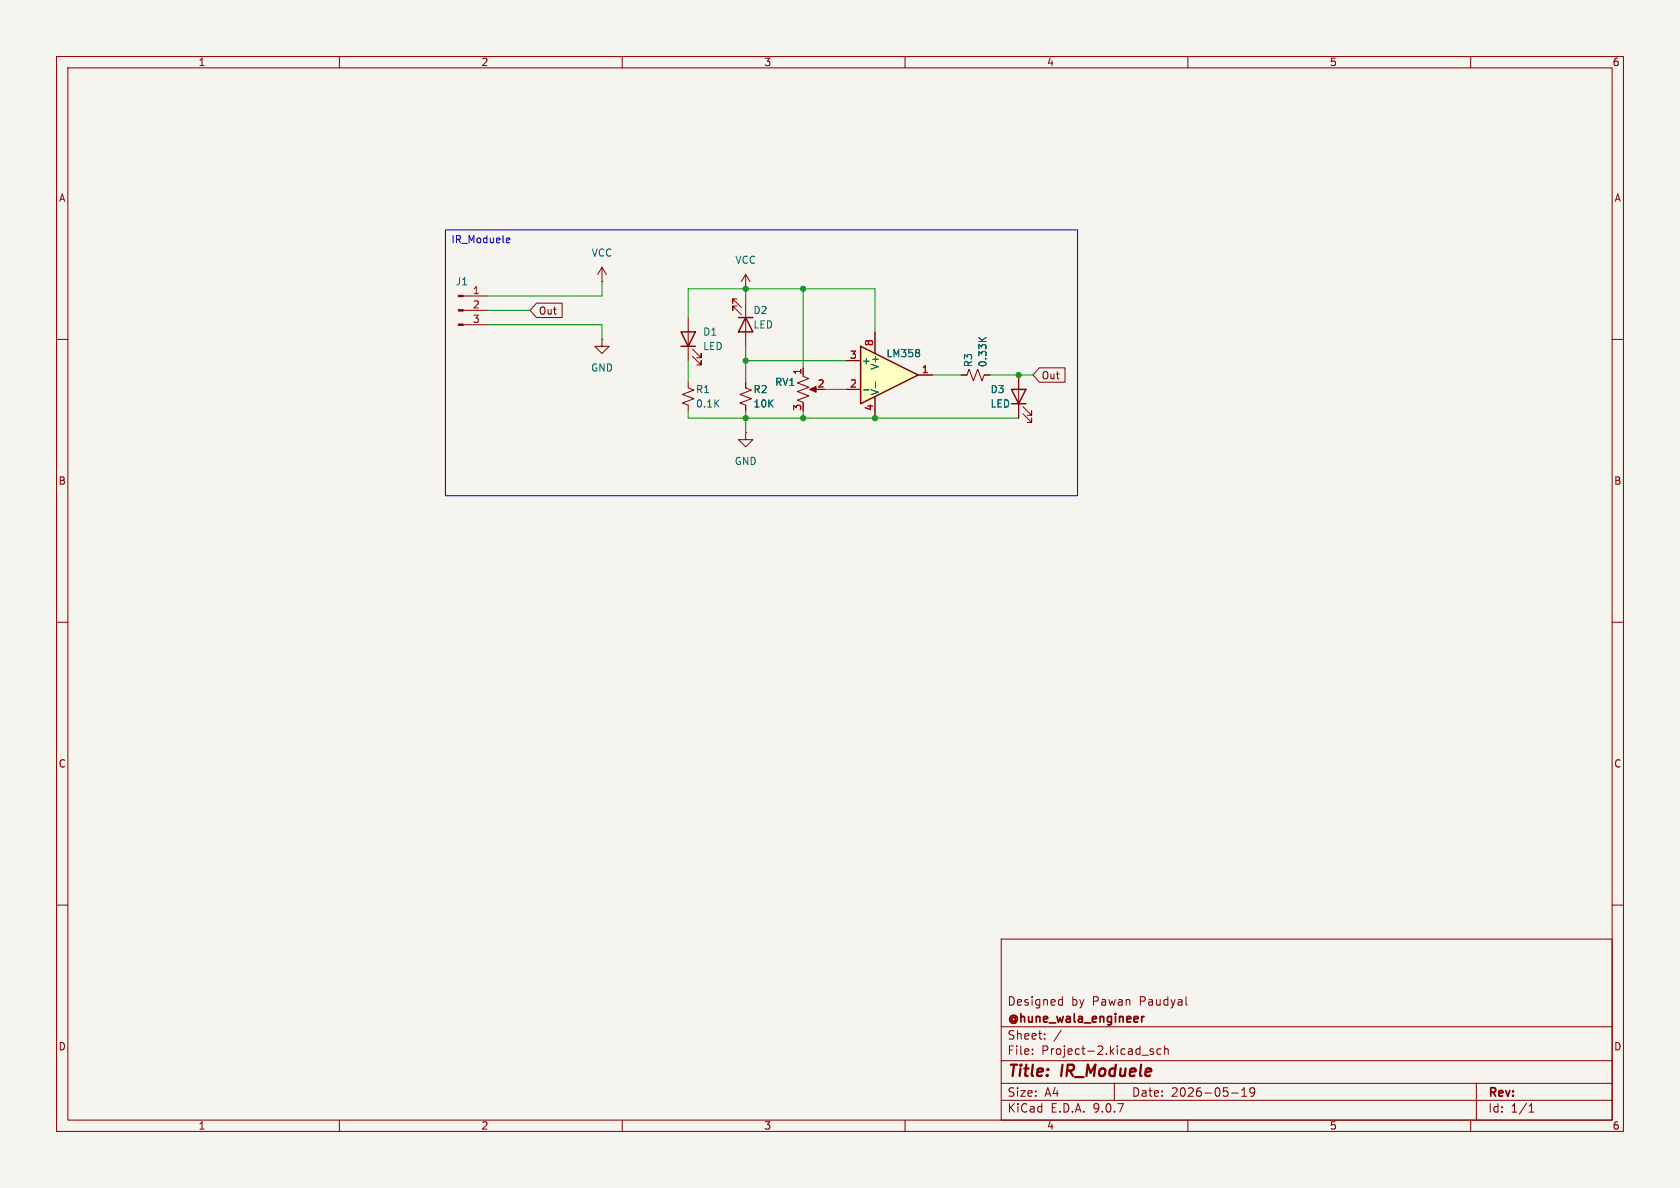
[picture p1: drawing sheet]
(kicad_sch
 (version 20250114)
 (generator "eeschema")
 (generator_version "9.0")
 (paper "A4")
 (title_block
  (title "IR_Moduele")
  (date "2026-05-19")
  (company "@hune_wala_engineer")
  (comment 1 "Designed by Pawan Paudyal"))
 (lib_symbols
  (symbol "Amplifier_Operational:LM358"
   (pin_names
    (offset 0.127)) (exclude_from_sim no) (in_bom yes) (on_board yes)
   (property "Reference" "U" (at 0 5.08 0) (effects (font (size 1.27 1.27)) (justify left)))
   (property "Value" "LM358" (at 0 -5.08 0) (effects (font (size 1.27 1.27)) (justify left)))
   (property "Footprint" "" (at 0 0 0) (effects (font (size 1.27 1.27)) (hide yes)))
   (property "Datasheet" "http://www.ti.com/lit/ds/symlink/lm2904-n.pdf" (at 0 0 0) (effects (font (size 1.27 1.27)) (hide yes)))
   (property "Description" "Low-Power, Dual Operational Amplifiers, DIP-8/SOIC-8/TO-99-8" (at 0 0 0) (effects (font (size 1.27 1.27)) (hide yes)))
   (property "ki_locked" "" (at 0 0 0) (effects (font (size 1.27 1.27))))
   (symbol "LM358_1_1"
    (polyline (pts (xy -5.08 5.08) (xy 5.08 0) (xy -5.08 -5.08) (xy -5.08 5.08)) (stroke (width 0.254) (type default)) (fill (type background)))
    (pin input line (at -7.62 2.54 0) (length 2.54) (name "+" (effects (font (size 1.27 1.27)))) (number "3" (effects (font (size 1.27 1.27)))))
    (pin input line (at -7.62 -2.54 0) (length 2.54) (name "-" (effects (font (size 1.27 1.27)))) (number "2" (effects (font (size 1.27 1.27)))))
    (pin output line (at 7.62 0 180) (length 2.54) (name "~" (effects (font (size 1.27 1.27)))) (number "1" (effects (font (size 1.27 1.27))))))
   (symbol "LM358_2_1"
    (polyline (pts (xy -5.08 5.08) (xy 5.08 0) (xy -5.08 -5.08) (xy -5.08 5.08)) (stroke (width 0.254) (type default)) (fill (type background)))
    (pin input line (at -7.62 2.54 0) (length 2.54) (name "+" (effects (font (size 1.27 1.27)))) (number "5" (effects (font (size 1.27 1.27)))))
    (pin input line (at -7.62 -2.54 0) (length 2.54) (name "-" (effects (font (size 1.27 1.27)))) (number "6" (effects (font (size 1.27 1.27)))))
    (pin output line (at 7.62 0 180) (length 2.54) (name "~" (effects (font (size 1.27 1.27)))) (number "7" (effects (font (size 1.27 1.27))))))
   (symbol "LM358_3_1"
    (pin power_in line (at -2.54 7.62 270) (length 3.81) (name "V+" (effects (font (size 1.27 1.27)))) (number "8" (effects (font (size 1.27 1.27)))))
    (pin power_in line (at -2.54 -7.62 90) (length 3.81) (name "V-" (effects (font (size 1.27 1.27)))) (number "4" (effects (font (size 1.27 1.27))))))
   (embedded_fonts no))
  (symbol "Connector:Conn_01x03_Pin"
   (pin_names
    (offset 1.016) (hide yes)) (exclude_from_sim no) (in_bom yes) (on_board yes)
   (property "Reference" "J" (at 0 5.08 0) (effects (font (size 1.27 1.27))))
   (property "Value" "Conn_01x03_Pin" (at 0 -5.08 0) (effects (font (size 1.27 1.27))))
   (property "Footprint" "" (at 0 0 0) (effects (font (size 1.27 1.27)) (hide yes)))
   (property "Datasheet" "~" (at 0 0 0) (effects (font (size 1.27 1.27)) (hide yes)))
   (property "Description" "Generic connector, single row, 01x03, script generated" (at 0 0 0) (effects (font (size 1.27 1.27)) (hide yes)))
   (property "ki_locked" "" (at 0 0 0) (effects (font (size 1.27 1.27))))
   (symbol "Conn_01x03_Pin_1_1"
    (rectangle (start 0.8636 2.667) (end 0 2.413) (stroke (width 0.1524) (type default)) (fill (type outline)))
    (rectangle (start 0.8636 0.127) (end 0 -0.127) (stroke (width 0.1524) (type default)) (fill (type outline)))
    (rectangle (start 0.8636 -2.413) (end 0 -2.667) (stroke (width 0.1524) (type default)) (fill (type outline)))
    (polyline (pts (xy 1.27 2.54) (xy 0.8636 2.54)) (stroke (width 0.1524) (type default)) (fill (type none)))
    (polyline (pts (xy 1.27 0) (xy 0.8636 0)) (stroke (width 0.1524) (type default)) (fill (type none)))
    (polyline (pts (xy 1.27 -2.54) (xy 0.8636 -2.54)) (stroke (width 0.1524) (type default)) (fill (type none)))
    (pin passive line (at 5.08 2.54 180) (length 3.81) (name "Pin_1" (effects (font (size 1.27 1.27)))) (number "1" (effects (font (size 1.27 1.27)))))
    (pin passive line (at 5.08 0 180) (length 3.81) (name "Pin_2" (effects (font (size 1.27 1.27)))) (number "2" (effects (font (size 1.27 1.27)))))
    (pin passive line (at 5.08 -2.54 180) (length 3.81) (name "Pin_3" (effects (font (size 1.27 1.27)))) (number "3" (effects (font (size 1.27 1.27))))))
   (embedded_fonts no))
  (symbol "Device:LED"
   (pin_numbers (hide yes))
   (pin_names
    (offset 1.016) (hide yes)) (exclude_from_sim no) (in_bom yes) (on_board yes)
   (property "Reference" "D" (at 0 2.54 0) (effects (font (size 1.27 1.27))))
   (property "Value" "LED" (at 0 -2.54 0) (effects (font (size 1.27 1.27))))
   (property "Footprint" "" (at 0 0 0) (effects (font (size 1.27 1.27)) (hide yes)))
   (property "Datasheet" "~" (at 0 0 0) (effects (font (size 1.27 1.27)) (hide yes)))
   (property "Description" "Light emitting diode" (at 0 0 0) (effects (font (size 1.27 1.27)) (hide yes)))
   (property "Sim.Pins" "1=K 2=A" (at 0 0 0) (effects (font (size 1.27 1.27)) (hide yes)))
   (symbol "LED_0_1"
    (polyline (pts (xy -3.048 -0.762) (xy -4.572 -2.286) (xy -3.81 -2.286) (xy -4.572 -2.286) (xy -4.572 -1.524)) (stroke (width 0) (type default)) (fill (type none)))
    (polyline (pts (xy -1.778 -0.762) (xy -3.302 -2.286) (xy -2.54 -2.286) (xy -3.302 -2.286) (xy -3.302 -1.524)) (stroke (width 0) (type default)) (fill (type none)))
    (polyline (pts (xy -1.27 0) (xy 1.27 0)) (stroke (width 0) (type default)) (fill (type none)))
    (polyline (pts (xy -1.27 -1.27) (xy -1.27 1.27)) (stroke (width 0.254) (type default)) (fill (type none)))
    (polyline (pts (xy 1.27 -1.27) (xy 1.27 1.27) (xy -1.27 0) (xy 1.27 -1.27)) (stroke (width 0.254) (type default)) (fill (type none))))
   (symbol "LED_1_1"
    (pin passive line (at -3.81 0 0) (length 2.54) (name "K" (effects (font (size 1.27 1.27)))) (number "1" (effects (font (size 1.27 1.27)))))
    (pin passive line (at 3.81 0 180) (length 2.54) (name "A" (effects (font (size 1.27 1.27)))) (number "2" (effects (font (size 1.27 1.27))))))
   (embedded_fonts no))
  (symbol "Device:R_Potentiometer_US"
   (pin_names
    (offset 1.016) (hide yes)) (exclude_from_sim no) (in_bom yes) (on_board yes)
   (property "Reference" "RV" (at -4.445 0 90) (effects (font (size 1.27 1.27))))
   (property "Value" "R_Potentiometer_US" (at -2.54 0 90) (effects (font (size 1.27 1.27))))
   (property "Footprint" "" (at 0 0 0) (effects (font (size 1.27 1.27)) (hide yes)))
   (property "Datasheet" "~" (at 0 0 0) (effects (font (size 1.27 1.27)) (hide yes)))
   (property "Description" "Potentiometer, US symbol" (at 0 0 0) (effects (font (size 1.27 1.27)) (hide yes)))
   (symbol "R_Potentiometer_US_0_1"
    (polyline (pts (xy 0 2.54) (xy 0 2.286)) (stroke (width 0) (type default)) (fill (type none)))
    (polyline (pts (xy 0 2.286) (xy 1.016 1.905) (xy 0 1.524) (xy -1.016 1.143) (xy 0 0.762)) (stroke (width 0) (type default)) (fill (type none)))
    (polyline (pts (xy 0 0.762) (xy 1.016 0.381) (xy 0 0) (xy -1.016 -0.381) (xy 0 -0.762)) (stroke (width 0) (type default)) (fill (type none)))
    (polyline (pts (xy 0 -0.762) (xy 1.016 -1.143) (xy 0 -1.524) (xy -1.016 -1.905) (xy 0 -2.286)) (stroke (width 0) (type default)) (fill (type none)))
    (polyline (pts (xy 0 -2.286) (xy 0 -2.54)) (stroke (width 0) (type default)) (fill (type none)))
    (polyline (pts (xy 1.143 0) (xy 2.286 0.508) (xy 2.286 -0.508) (xy 1.143 0)) (stroke (width 0) (type default)) (fill (type outline)))
    (polyline (pts (xy 2.54 0) (xy 1.524 0)) (stroke (width 0) (type default)) (fill (type none))))
   (symbol "R_Potentiometer_US_1_1"
    (pin passive line (at 0 3.81 270) (length 1.27) (name "1" (effects (font (size 1.27 1.27)))) (number "1" (effects (font (size 1.27 1.27)))))
    (pin passive line (at 0 -3.81 90) (length 1.27) (name "3" (effects (font (size 1.27 1.27)))) (number "3" (effects (font (size 1.27 1.27)))))
    (pin passive line (at 3.81 0 180) (length 1.27) (name "2" (effects (font (size 1.27 1.27)))) (number "2" (effects (font (size 1.27 1.27))))))
   (embedded_fonts no))
  (symbol "Device:R_Small_US"
   (pin_numbers (hide yes))
   (pin_names
    (offset 0.254) (hide yes)) (exclude_from_sim no) (in_bom yes) (on_board yes)
   (property "Reference" "R" (at 0.762 0.508 0) (effects (font (size 1.27 1.27)) (justify left)))
   (property "Value" "R_Small_US" (at 0.762 -1.016 0) (effects (font (size 1.27 1.27)) (justify left)))
   (property "Footprint" "" (at 0 0 0) (effects (font (size 1.27 1.27)) (hide yes)))
   (property "Datasheet" "~" (at 0 0 0) (effects (font (size 1.27 1.27)) (hide yes)))
   (property "Description" "Resistor, small US symbol" (at 0 0 0) (effects (font (size 1.27 1.27)) (hide yes)))
   (symbol "R_Small_US_1_1"
    (polyline (pts (xy 0 1.524) (xy 1.016 1.143) (xy 0 0.762) (xy -1.016 0.381) (xy 0 0)) (stroke (width 0) (type default)) (fill (type none)))
    (polyline (pts (xy 0 0) (xy 1.016 -0.381) (xy 0 -0.762) (xy -1.016 -1.143) (xy 0 -1.524)) (stroke (width 0) (type default)) (fill (type none)))
    (pin passive line (at 0 2.54 270) (length 1.016) (name "~" (effects (font (size 1.27 1.27)))) (number "1" (effects (font (size 1.27 1.27)))))
    (pin passive line (at 0 -2.54 90) (length 1.016) (name "~" (effects (font (size 1.27 1.27)))) (number "2" (effects (font (size 1.27 1.27))))))
   (embedded_fonts no))
  (symbol "power:GND"
   (power)
   (pin_numbers (hide yes))
   (pin_names
    (offset 0) (hide yes)) (exclude_from_sim no) (in_bom yes) (on_board yes)
   (property "Reference" "#PWR" (at 0 -6.35 0) (effects (font (size 1.27 1.27)) (hide yes)))
   (property "Value" "GND" (at 0 -3.81 0) (effects (font (size 1.27 1.27))))
   (property "Footprint" "" (at 0 0 0) (effects (font (size 1.27 1.27)) (hide yes)))
   (property "Datasheet" "" (at 0 0 0) (effects (font (size 1.27 1.27)) (hide yes)))
   (property "Description" "Power symbol creates a global label with name \"GND\" , ground" (at 0 0 0) (effects (font (size 1.27 1.27)) (hide yes)))
   (symbol "GND_0_1"
    (polyline (pts (xy 0 0) (xy 0 -1.27) (xy 1.27 -1.27) (xy 0 -2.54) (xy -1.27 -1.27) (xy 0 -1.27)) (stroke (width 0) (type default)) (fill (type none))))
   (symbol "GND_1_1"
    (pin power_in line (at 0 0 270) (length 0) (name "~" (effects (font (size 1.27 1.27)))) (number "1" (effects (font (size 1.27 1.27))))))
   (embedded_fonts no))
  (symbol "power:VCC"
   (power)
   (pin_numbers (hide yes))
   (pin_names
    (offset 0) (hide yes)) (exclude_from_sim no) (in_bom yes) (on_board yes)
   (property "Reference" "#PWR" (at 0 -3.81 0) (effects (font (size 1.27 1.27)) (hide yes)))
   (property "Value" "VCC" (at 0 3.556 0) (effects (font (size 1.27 1.27))))
   (property "Footprint" "" (at 0 0 0) (effects (font (size 1.27 1.27)) (hide yes)))
   (property "Datasheet" "" (at 0 0 0) (effects (font (size 1.27 1.27)) (hide yes)))
   (property "Description" "Power symbol creates a global label with name \"VCC\"" (at 0 0 0) (effects (font (size 1.27 1.27)) (hide yes)))
   (symbol "VCC_0_1"
    (polyline (pts (xy -0.762 1.27) (xy 0 2.54)) (stroke (width 0) (type default)) (fill (type none)))
    (polyline (pts (xy 0 2.54) (xy 0.762 1.27)) (stroke (width 0) (type default)) (fill (type none)))
    (polyline (pts (xy 0 0) (xy 0 2.54)) (stroke (width 0) (type default)) (fill (type none))))
   (symbol "VCC_1_1"
    (pin power_in line (at 0 0 90) (length 0) (name "~" (effects (font (size 1.27 1.27)))) (number "1" (effects (font (size 1.27 1.27))))))
   (embedded_fonts no)))
 (text_box "IR_Moduele"
  (exclude_from_sim no)
  (at 78.74 40.64 0)
  (size 111.76 46.99)
  (margins 0.9525 0.9525 0.9525 0.9525)
  (stroke (width 0) (type solid))
  (fill (type none))
  (effects (font (size 1.27 1.27)) (justify left top)))
 (junction
  (at 141.986 51.054)
  (diameter 0)
  (color 0 0 0 0))
 (junction
  (at 180.086 66.294)
  (diameter 0)
  (color 0 0 0 0))
 (junction
  (at 131.826 51.054)
  (diameter 0)
  (color 0 0 0 0))
 (junction
  (at 131.826 63.754)
  (diameter 0)
  (color 0 0 0 0))
 (junction
  (at 154.686 73.914)
  (diameter 0)
  (color 0 0 0 0))
 (junction
  (at 141.986 73.914)
  (diameter 0)
  (color 0 0 0 0))
 (junction
  (at 131.826 73.914)
  (diameter 0)
  (color 0 0 0 0))
 (wire
  (pts (xy 131.826 73.914) (xy 131.826 76.454))
  (stroke (width 0) (type default)))
 (wire
  (pts (xy 145.796 68.834) (xy 149.606 68.834))
  (stroke (width 0) (type default)))
 (wire
  (pts (xy 175.006 66.294) (xy 180.086 66.294))
  (stroke (width 0) (type default)))
 (wire
  (pts (xy 141.986 65.024) (xy 141.986 51.054))
  (stroke (width 0) (type default)))
 (wire
  (pts (xy 86.106 52.324) (xy 106.426 52.324))
  (stroke (width 0) (type default)))
 (wire
  (pts (xy 164.846 66.294) (xy 169.926 66.294))
  (stroke (width 0) (type default)))
 (wire
  (pts (xy 141.986 73.914) (xy 131.826 73.914))
  (stroke (width 0) (type default)))
 (wire
  (pts (xy 154.686 73.914) (xy 141.986 73.914))
  (stroke (width 0) (type default)))
 (wire
  (pts (xy 131.826 63.754) (xy 131.826 67.564))
  (stroke (width 0) (type default)))
 (wire
  (pts (xy 86.106 54.864) (xy 93.726 54.864))
  (stroke (width 0) (type default)))
 (wire
  (pts (xy 131.826 61.214) (xy 131.826 63.754))
  (stroke (width 0) (type default)))
 (wire
  (pts (xy 154.686 51.054) (xy 141.986 51.054))
  (stroke (width 0) (type default)))
 (wire
  (pts (xy 86.106 57.404) (xy 106.426 57.404))
  (stroke (width 0) (type default)))
 (wire
  (pts (xy 121.666 56.134) (xy 121.666 51.054))
  (stroke (width 0) (type default)))
 (wire
  (pts (xy 154.686 73.914) (xy 180.086 73.914))
  (stroke (width 0) (type default)))
 (wire
  (pts (xy 141.986 72.644) (xy 141.986 73.914))
  (stroke (width 0) (type default)))
 (wire
  (pts (xy 121.666 63.754) (xy 121.666 67.564))
  (stroke (width 0) (type default)))
 (wire
  (pts (xy 180.086 66.294) (xy 182.626 66.294))
  (stroke (width 0) (type default)))
 (wire
  (pts (xy 106.426 57.404) (xy 106.426 59.944))
  (stroke (width 0) (type default)))
 (wire
  (pts (xy 131.826 63.754) (xy 149.606 63.754))
  (stroke (width 0) (type default)))
 (wire
  (pts (xy 141.986 51.054) (xy 131.826 51.054))
  (stroke (width 0) (type default)))
 (wire
  (pts (xy 131.826 72.644) (xy 131.826 73.914))
  (stroke (width 0) (type default)))
 (wire
  (pts (xy 131.826 73.914) (xy 121.666 73.914))
  (stroke (width 0) (type default)))
 (wire
  (pts (xy 121.666 73.914) (xy 121.666 72.644))
  (stroke (width 0) (type default)))
 (wire
  (pts (xy 154.686 58.674) (xy 154.686 51.054))
  (stroke (width 0) (type default)))
 (wire
  (pts (xy 131.826 51.054) (xy 131.826 53.594))
  (stroke (width 0) (type default)))
 (wire
  (pts (xy 106.426 49.784) (xy 106.426 52.324))
  (stroke (width 0) (type default)))
 (wire
  (pts (xy 121.666 51.054) (xy 131.826 51.054))
  (stroke (width 0) (type default)))
 (global_label "Out"
  (shape input)
  (at 182.626 66.294 0)
  (fields_autoplaced yes)
  (effects (font (size 1.27 1.27)) (justify left))
  (property "Intersheetrefs" "${INTERSHEET_REFS}" (at 188.8164 66.294 0) (effects (font (size 1.27 1.27)) (justify left) (hide yes))))
 (global_label "Out"
  (shape input)
  (at 93.726 54.864 0)
  (fields_autoplaced yes)
  (effects (font (size 1.27 1.27)) (justify left))
  (property "Intersheetrefs" "${INTERSHEET_REFS}" (at 99.9164 54.864 0) (effects (font (size 1.27 1.27)) (justify left) (hide yes))))
 (symbol
  (lib_id "power:GND")
  (at 131.826 76.454 0)
  (unit 1)
  (exclude_from_sim no)
  (in_bom yes)
  (on_board yes)
  (dnp no)
  (fields_autoplaced yes)
  (property "Reference" "#PWR04" (at 131.826 82.804 0) (effects (font (size 1.27 1.27)) (hide yes)))
  (property "Value" "GND" (at 131.826 81.534 0) (effects (font (size 1.27 1.27))))
  (property "Footprint" "" (at 131.826 76.454 0) (effects (font (size 1.27 1.27)) (hide yes)))
  (property "Datasheet" "" (at 131.826 76.454 0) (effects (font (size 1.27 1.27)) (hide yes)))
  (property "Description" "Power symbol creates a global label with name \"GND\" , ground" (at 131.826 76.454 0) (effects (font (size 1.27 1.27)) (hide yes)))
  (pin "1"))
 (symbol
  (lib_id "Device:R_Small_US")
  (at 172.466 66.294 90)
  (unit 1)
  (exclude_from_sim no)
  (in_bom yes)
  (on_board yes)
  (dnp no)
  (property "Reference" "R3" (at 171.196 65.024 0) (effects (font (size 1.27 1.27)) (justify left)))
  (property "Value" "0.33K" (at 173.736 65.024 0) (effects (font (size 1.27 1.27)) (justify left)))
  (property "Footprint" "Resistor_SMD:R_1206_3216Metric_Pad1.30x1.75mm_HandSolder" (at 172.466 66.294 0) (effects (font (size 1.27 1.27)) (hide yes)))
  (property "Datasheet" "~" (at 172.466 66.294 0) (effects (font (size 1.27 1.27)) (hide yes)))
  (property "Description" "Resistor, small US symbol" (at 172.466 66.294 0) (effects (font (size 1.27 1.27)) (hide yes)))
  (pin "1")
  (pin "2"))
 (symbol
  (lib_id "Device:LED")
  (at 131.826 57.404 270)
  (unit 1)
  (exclude_from_sim no)
  (in_bom yes)
  (on_board yes)
  (dnp no)
  (property "Reference" "D2" (at 133.096 54.864 90) (effects (font (size 1.27 1.27)) (justify left)))
  (property "Value" "LED" (at 133.096 57.404 90) (effects (font (size 1.27 1.27)) (justify left)))
  (property "Footprint" "LED_THT:LED_D3.0mm_Horizontal_O1.27mm_Z2.0mm" (at 131.826 57.404 0) (effects (font (size 1.27 1.27)) (hide yes)))
  (property "Datasheet" "~" (at 131.826 57.404 0) (effects (font (size 1.27 1.27)) (hide yes)))
  (property "Description" "Light emitting diode" (at 131.826 57.404 0) (effects (font (size 1.27 1.27)) (hide yes)))
  (property "Sim.Pins" "1=K 2=A" (at 131.826 57.404 0) (effects (font (size 1.27 1.27)) (hide yes)))
  (pin "2")
  (pin "1"))
 (symbol
  (lib_id "Device:R_Potentiometer_US")
  (at 141.986 68.834 0)
  (unit 1)
  (exclude_from_sim no)
  (in_bom yes)
  (on_board yes)
  (dnp no)
  (property "Reference" "RV1" (at 140.716 67.564 0) (effects (font (size 1.27 1.27)) (justify right)))
  (property "Value" "R_Potentiometer_US" (at 139.446 70.1039 0) (effects (font (size 1.27 1.27)) (justify right) (hide yes)))
  (property "Footprint" "Potentiometer_THT:Potentiometer_Bourns_3266Y_Vertical" (at 141.986 68.834 0) (effects (font (size 1.27 1.27)) (hide yes)))
  (property "Datasheet" "~" (at 141.986 68.834 0) (effects (font (size 1.27 1.27)) (hide yes)))
  (property "Description" "Potentiometer, US symbol" (at 141.986 68.834 0) (effects (font (size 1.27 1.27)) (hide yes)))
  (pin "1")
  (pin "2")
  (pin "3"))
 (symbol
  (lib_id "power:GND")
  (at 106.426 59.944 0)
  (unit 1)
  (exclude_from_sim no)
  (in_bom yes)
  (on_board yes)
  (dnp no)
  (fields_autoplaced yes)
  (property "Reference" "#PWR02" (at 106.426 66.294 0) (effects (font (size 1.27 1.27)) (hide yes)))
  (property "Value" "GND" (at 106.426 65.024 0) (effects (font (size 1.27 1.27))))
  (property "Footprint" "" (at 106.426 59.944 0) (effects (font (size 1.27 1.27)) (hide yes)))
  (property "Datasheet" "" (at 106.426 59.944 0) (effects (font (size 1.27 1.27)) (hide yes)))
  (property "Description" "Power symbol creates a global label with name \"GND\" , ground" (at 106.426 59.944 0) (effects (font (size 1.27 1.27)) (hide yes)))
  (pin "1"))
 (symbol
  (lib_id "Amplifier_Operational:LM358")
  (at 157.226 66.294 0)
  (unit 3)
  (exclude_from_sim no)
  (in_bom yes)
  (on_board yes)
  (dnp no)
  (property "Reference" "U1" (at 157.226 67.564 0) (effects (font (size 1.27 1.27)) (justify left) (hide yes)))
  (property "Value" "LM358" (at 155.956 67.5639 0) (effects (font (size 1.27 1.27)) (justify left) (hide yes)))
  (property "Footprint" "Package_DIP:DIP-8_W7.62mm_SMDSocket_SmallPads" (at 157.226 66.294 0) (effects (font (size 1.27 1.27)) (hide yes)))
  (property "Datasheet" "http://www.ti.com/lit/ds/symlink/lm2904-n.pdf" (at 157.226 66.294 0) (effects (font (size 1.27 1.27)) (hide yes)))
  (property "Description" "Low-Power, Dual Operational Amplifiers, DIP-8/SOIC-8/TO-99-8" (at 157.226 66.294 0) (effects (font (size 1.27 1.27)) (hide yes)))
  (pin "7")
  (pin "2")
  (pin "6")
  (pin "1")
  (pin "8")
  (pin "3")
  (pin "5")
  (pin "4"))
 (symbol
  (lib_id "Device:LED")
  (at 121.666 59.944 90)
  (unit 1)
  (exclude_from_sim no)
  (in_bom yes)
  (on_board yes)
  (dnp no)
  (property "Reference" "D1" (at 124.206 58.674 90) (effects (font (size 1.27 1.27)) (justify right)))
  (property "Value" "LED" (at 124.206 61.214 90) (effects (font (size 1.27 1.27)) (justify right)))
  (property "Footprint" "LED_THT:LED_D3.0mm_Horizontal_O1.27mm_Z2.0mm" (at 121.666 59.944 0) (effects (font (size 1.27 1.27)) (hide yes)))
  (property "Datasheet" "~" (at 121.666 59.944 0) (effects (font (size 1.27 1.27)) (hide yes)))
  (property "Description" "Light emitting diode" (at 121.666 59.944 0) (effects (font (size 1.27 1.27)) (hide yes)))
  (property "Sim.Pins" "1=K 2=A" (at 121.666 59.944 0) (effects (font (size 1.27 1.27)) (hide yes)))
  (pin "2")
  (pin "1"))
 (symbol
  (lib_id "Amplifier_Operational:LM358")
  (at 157.226 66.294 0)
  (unit 1)
  (exclude_from_sim no)
  (in_bom yes)
  (on_board yes)
  (dnp no)
  (property "Reference" "U1" (at 159.766 59.944 0) (effects (font (size 1.27 1.27)) (hide yes)))
  (property "Value" "LM358" (at 159.766 62.484 0) (effects (font (size 1.27 1.27))))
  (property "Footprint" "Package_DIP:DIP-8_W7.62mm_SMDSocket_SmallPads" (at 157.226 66.294 0) (effects (font (size 1.27 1.27)) (hide yes)))
  (property "Datasheet" "http://www.ti.com/lit/ds/symlink/lm2904-n.pdf" (at 157.226 66.294 0) (effects (font (size 1.27 1.27)) (hide yes)))
  (property "Description" "Low-Power, Dual Operational Amplifiers, DIP-8/SOIC-8/TO-99-8" (at 157.226 66.294 0) (effects (font (size 1.27 1.27)) (hide yes)))
  (pin "7")
  (pin "3")
  (pin "2")
  (pin "5")
  (pin "6")
  (pin "1")
  (pin "4")
  (pin "8"))
 (symbol
  (lib_id "Device:LED")
  (at 180.086 70.104 90)
  (unit 1)
  (exclude_from_sim no)
  (in_bom yes)
  (on_board yes)
  (dnp no)
  (property "Reference" "D3" (at 175.006 68.834 90) (effects (font (size 1.27 1.27)) (justify right)))
  (property "Value" "LED" (at 175.006 71.374 90) (effects (font (size 1.27 1.27)) (justify right)))
  (property "Footprint" "LED_SMD:LED_1206_3216Metric_Pad1.42x1.75mm_HandSolder" (at 180.086 70.104 0) (effects (font (size 1.27 1.27)) (hide yes)))
  (property "Datasheet" "~" (at 180.086 70.104 0) (effects (font (size 1.27 1.27)) (hide yes)))
  (property "Description" "Light emitting diode" (at 180.086 70.104 0) (effects (font (size 1.27 1.27)) (hide yes)))
  (property "Sim.Pins" "1=K 2=A" (at 180.086 70.104 0) (effects (font (size 1.27 1.27)) (hide yes)))
  (pin "2")
  (pin "1"))
 (symbol
  (lib_id "Device:R_Small_US")
  (at 121.666 70.104 0)
  (unit 1)
  (exclude_from_sim no)
  (in_bom yes)
  (on_board yes)
  (dnp no)
  (property "Reference" "R1" (at 122.936 68.834 0) (effects (font (size 1.27 1.27)) (justify left)))
  (property "Value" "0.1K" (at 122.936 71.374 0) (effects (font (size 1.27 1.27)) (justify left)))
  (property "Footprint" "Resistor_SMD:R_1206_3216Metric_Pad1.30x1.75mm_HandSolder" (at 121.666 70.104 0) (effects (font (size 1.27 1.27)) (hide yes)))
  (property "Datasheet" "~" (at 121.666 70.104 0) (effects (font (size 1.27 1.27)) (hide yes)))
  (property "Description" "Resistor, small US symbol" (at 121.666 70.104 0) (effects (font (size 1.27 1.27)) (hide yes)))
  (pin "1")
  (pin "2"))
 (symbol
  (lib_id "power:VCC")
  (at 131.826 51.054 0)
  (unit 1)
  (exclude_from_sim no)
  (in_bom yes)
  (on_board yes)
  (dnp no)
  (fields_autoplaced yes)
  (property "Reference" "#PWR03" (at 131.826 54.864 0) (effects (font (size 1.27 1.27)) (hide yes)))
  (property "Value" "VCC" (at 131.826 45.974 0) (effects (font (size 1.27 1.27))))
  (property "Footprint" "" (at 131.826 51.054 0) (effects (font (size 1.27 1.27)) (hide yes)))
  (property "Datasheet" "" (at 131.826 51.054 0) (effects (font (size 1.27 1.27)) (hide yes)))
  (property "Description" "Power symbol creates a global label with name \"VCC\"" (at 131.826 51.054 0) (effects (font (size 1.27 1.27)) (hide yes)))
  (pin "1"))
 (symbol
  (lib_id "Device:R_Small_US")
  (at 131.826 70.104 0)
  (unit 1)
  (exclude_from_sim no)
  (in_bom yes)
  (on_board yes)
  (dnp no)
  (property "Reference" "R2" (at 133.096 68.834 0) (effects (font (size 1.27 1.27)) (justify left)))
  (property "Value" "10K" (at 133.096 71.374 0) (effects (font (size 1.27 1.27)) (justify left)))
  (property "Footprint" "Resistor_SMD:R_1206_3216Metric_Pad1.30x1.75mm_HandSolder" (at 131.826 70.104 0) (effects (font (size 1.27 1.27)) (hide yes)))
  (property "Datasheet" "~" (at 131.826 70.104 0) (effects (font (size 1.27 1.27)) (hide yes)))
  (property "Description" "Resistor, small US symbol" (at 131.826 70.104 0) (effects (font (size 1.27 1.27)) (hide yes)))
  (pin "2")
  (pin "1"))
 (symbol
  (lib_id "Connector:Conn_01x03_Pin")
  (at 81.026 54.864 0)
  (unit 1)
  (exclude_from_sim no)
  (in_bom yes)
  (on_board yes)
  (dnp no)
  (fields_autoplaced yes)
  (property "Reference" "J1" (at 81.661 49.784 0) (effects (font (size 1.27 1.27))))
  (property "Value" "Conn_01x03_Pin" (at 81.661 49.784 0) (effects (font (size 1.27 1.27)) (hide yes)))
  (property "Footprint" "Connector_PinHeader_2.00mm:PinHeader_1x03_P2.00mm_Horizontal" (at 81.026 54.864 0) (effects (font (size 1.27 1.27)) (hide yes)))
  (property "Datasheet" "~" (at 81.026 54.864 0) (effects (font (size 1.27 1.27)) (hide yes)))
  (property "Description" "Generic connector, single row, 01x03, script generated" (at 81.026 54.864 0) (effects (font (size 1.27 1.27)) (hide yes)))
  (pin "2")
  (pin "1")
  (pin "3"))
 (symbol
  (lib_id "power:VCC")
  (at 106.426 49.784 0)
  (unit 1)
  (exclude_from_sim no)
  (in_bom yes)
  (on_board yes)
  (dnp no)
  (fields_autoplaced yes)
  (property "Reference" "#PWR01" (at 106.426 53.594 0) (effects (font (size 1.27 1.27)) (hide yes)))
  (property "Value" "VCC" (at 106.426 44.704 0) (effects (font (size 1.27 1.27))))
  (property "Footprint" "" (at 106.426 49.784 0) (effects (font (size 1.27 1.27)) (hide yes)))
  (property "Datasheet" "" (at 106.426 49.784 0) (effects (font (size 1.27 1.27)) (hide yes)))
  (property "Description" "Power symbol creates a global label with name \"VCC\"" (at 106.426 49.784 0) (effects (font (size 1.27 1.27)) (hide yes)))
  (pin "1"))
 (sheet_instances
  (path ""
   (page "1")))
 (embedded_fonts no))
